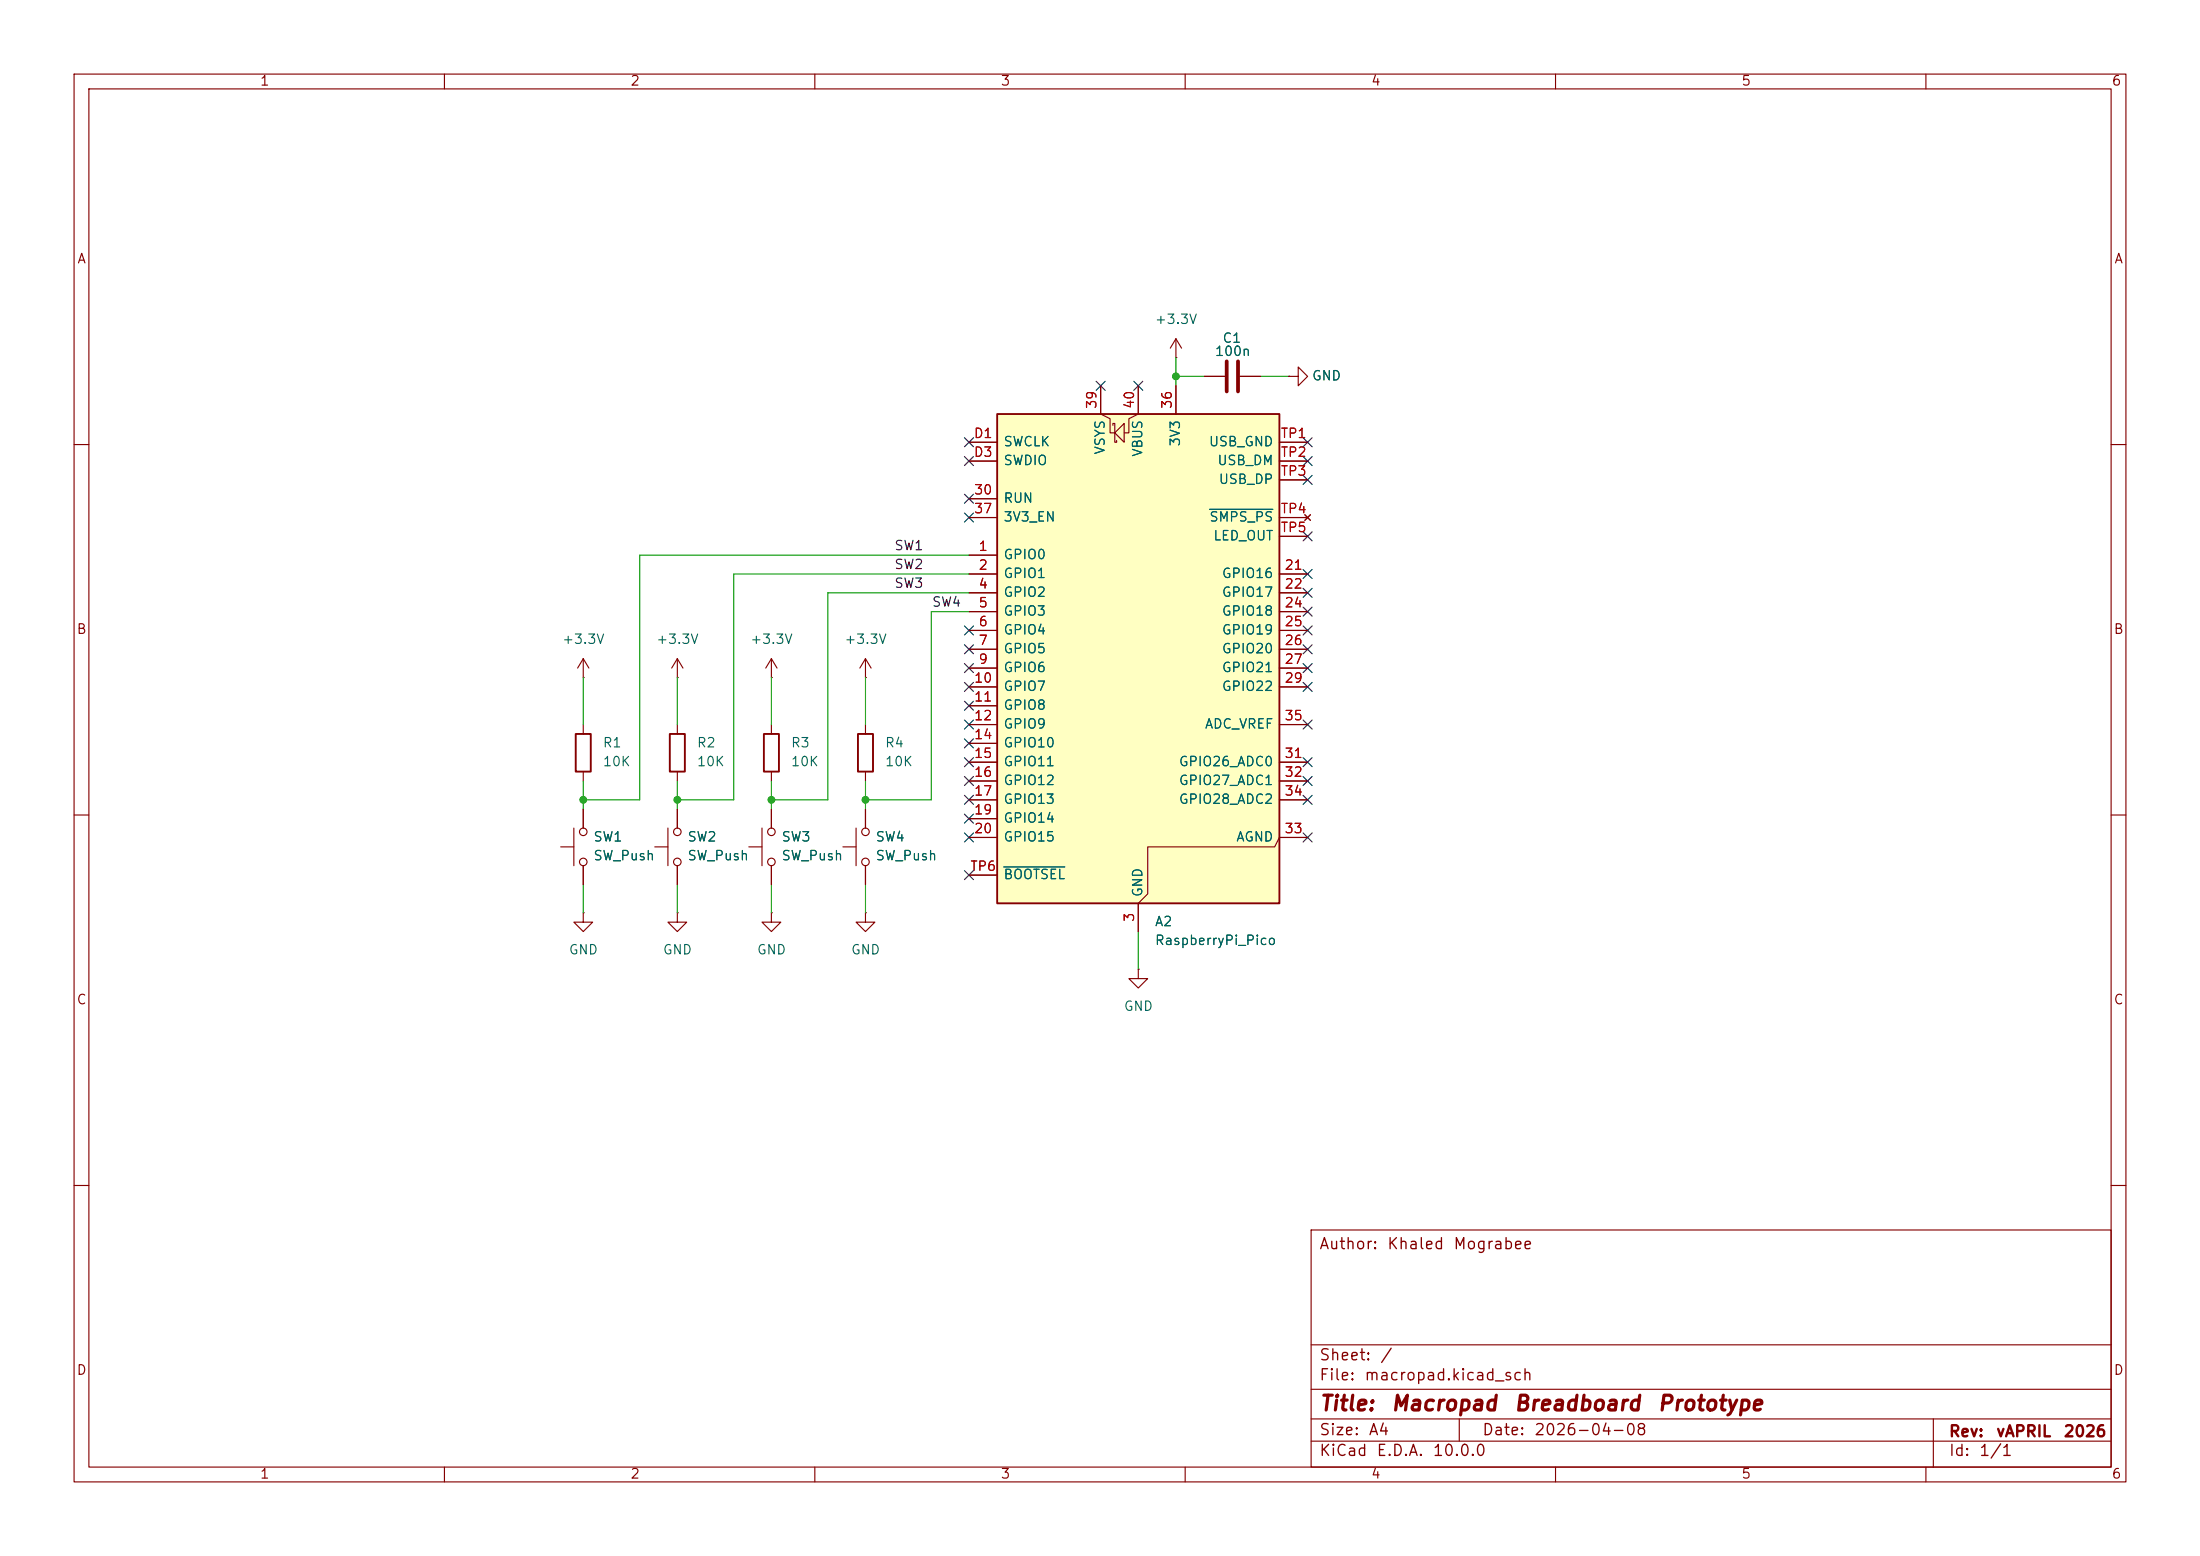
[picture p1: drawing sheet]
<svg xmlns="http://www.w3.org/2000/svg" width="297mm" height="210mm" viewBox="0 0 297 210" stroke-linecap="round" stroke-linejoin="round" font-family="sans-serif">
<g fill="none" stroke="#840000" stroke-width=".15">
<path d="M10 10h277v190h-277zM12 12h273v186h-273zM60 10v2M110 10v2M160 10v2M210 10v2M260 10v2M162.6 50.8h2.8M167.4 50.8h2.8M174 50.8h1.3v-1.3l1.2 1.3-1.2 1.3v-1.3M174 50.8h.1M10 60h2"/>
<path d="M285 60h2M78.7 91.4h.1M78.7 88.9l-.7 1.3M78.7 88.9l.8 1.3M78.7 88.9v2.5M78.7 97.8v1.3M91.4 91.4h.1M91.4 88.9l-.7 1.3M91.4 88.9l.8 1.3M91.4 88.9v2.5M91.4 97.8v1.3M10 110h2"/>
<path d="M78.7 104.1v1.3M88.4 114.3h1.8M90.2 111.8v5M91.4 104.1v1.3M91.4 109.2v2.6M91.4 116.8v2.6M101.1 114.3h1.8M102.9 111.8v5M104.1 109.2v2.6M104.1 116.8v2.6M285 110h2M91.4 123.2v1.3h1.3l-1.3 1.2-1.2-1.2h1.2"/>
<path d="M91.4 123.2h.1M104.1 123.2v1.3h1.3l-1.3 1.2-1.2-1.2h1.2M104.1 123.2h.1M153.7 130.8v1.3h1.2l-1.2 1.3-1.3-1.3h1.3M153.7 130.8h.1M10 160h2M177 166h108v32h-108zM285 160h2M60 198v2M110 198v2M160 198v2M177 194.5h108"/>
<path d="M177 191.5h108M177 187.5h108M177 181.5h108M197 191.5v3M210 198v2M260 198v2M261 191.5v6.5"/>
<circle cx="91.4" cy="112.3" r=".51"/>
<circle cx="91.4" cy="116.3" r=".51"/>
<circle cx="104.1" cy="116.3" r=".51"/>
<circle cx="104.1" cy="112.3" r=".51"/>
</g>
<path d="M77.7 99.1h2.1v5h-2.1zM90.4 99.1h2.1v5h-2.1z" fill="none" stroke="#840000" stroke-width=".25"/>
<path d="M165.6 48.8v4M167.1 48.8v4" fill="none" stroke="#840000" stroke-width=".51"/>
<path d="M134.6 55.9h38.1v66h-38.1z" fill="#ffffc2"/>
<path d="M134.6 55.9h38.1v66h-38.1zM103.1 99.1h2.1v5h-2.1zM115.8 99.1h2.1v5h-2.1z" fill="none" stroke="#840000" stroke-width=".25"/>
<g fill="none" stroke="#840000" stroke-width=".15">
<path d="M130.8 59.7h3.8M148.6 52.1v3.8l1.3 .6v1.9h.6M150.2 57.4v-.2h.3v2.5h.2v-.3M151.8 57.2v2.5l-1.3-1.3zM153.7 52.1v3.8l-1.3 .6v1.9h-.6M158.7 48.3h.1M158.7 45.7v2.6M158.7 52.1v3.8M158.7 45.7l-.7 1.3M158.7 45.7l.8 1.3M162.6 50.8h2.8M167.4 50.8h2.8"/>
<path d="M172.7 59.7h3.8M174 50.8h.1M130.8 74.9h3.8M130.8 77.5h3.8M130.8 67.3h3.8M130.8 69.9h3.8M130.8 62.2h3.8M172.7 77.5h3.8M172.7 69.9h3.8M172.7 62.2h3.8M172.7 64.8h3.8M172.7 72.4h3.8"/>
<path d="M176.1 69.5l.8 .7M176.9 69.5l-.8 .7M104.1 91.4h.1M104.1 88.9l-.7 1.3M104.1 88.9l.8 1.3M104.1 88.9v2.5M104.1 97.8v1.3M116.8 91.4h.1M116.8 88.9v2.5M116.8 97.8v1.3M116.8 88.9l-.7 1.3M116.8 88.9l.8 1.3"/>
<path d="M130.8 80h3.8M130.8 82.6h3.8M130.8 85.1h3.8M130.8 87.6h3.8M130.8 90.2h3.8M130.8 92.7h3.8M130.8 95.3h3.8M130.8 97.8h3.8M172.7 80h3.8M172.7 82.6h3.8M172.7 85.1h3.8M172.7 87.6h3.8"/>
<path d="M172.7 90.2h3.8M172.7 92.7h3.8M172.7 97.8h3.8M75.7 114.3h1.8M77.5 111.8v5M78.7 109.2v2.6M78.7 116.8v2.6M91.4 109.2v2.6M91.4 116.8v2.6M104.1 104.1v1.3M104.1 109.2v2.6M104.1 116.8v2.6"/>
<path d="M113.8 114.3h1.8M115.6 111.8v5M116.8 104.1v1.3M116.8 109.2v2.6M116.8 116.8v2.6M130.8 100.3h3.8M130.8 102.9h3.8M130.8 105.4h3.8M130.8 108h3.8M130.8 110.5h3.8M130.8 113h3.8M130.8 118.1h3.8"/>
<path d="M172.7 102.9h3.8M172.7 105.4h3.8M172.7 108h3.8M176.5 113h-3.8l-.6 1.3h-17.2v6.4l-1.2 1.2v3.8M78.7 123.2v1.3h1.3l-1.3 1.2-1.2-1.2h1.2M78.7 123.2h.1M116.8 123.2v1.3h1.3l-1.3 1.2-1.2-1.2h1.2M116.8 123.2h.1"/>
<circle cx="78.7" cy="112.3" r=".51"/>
<circle cx="78.7" cy="116.3" r=".51"/>
<circle cx="116.8" cy="116.3" r=".51"/>
<circle cx="116.8" cy="112.3" r=".51"/>
</g>
<path d="M163.3 68.7h8.5M135.5 117h8.2" fill="none" stroke="#006464" stroke-width=".15"/>
<g fill="none" stroke="#009600" stroke-width=".15">
<path d="M158.7 48.3v3.8M158.7 50.8h3.9M170.2 50.8h3.8M130.8 74.9h-44.4v33.1h-7.7M130.8 77.5h-31.7v30.5h-7.7M78.7 91.4v6.4M91.4 91.4v6.4M104.1 91.4v6.4M116.8 91.4v6.4M130.8 80h-19v28h-7.7M130.8 82.6h-5.1v25.4h-8.9M78.7 105.4v3.8"/>
<path d="M78.7 119.4v3.8M91.4 105.4v3.8M91.4 119.4v3.8M104.1 105.4v3.8M104.1 119.4v3.8M116.8 105.4v3.8M116.8 119.4v3.8M153.7 125.7v5.1"/>
</g>
<g fill="none" stroke="#000084" stroke-width=".15">
<path d="M130.2 59.1l1.2 1.2M131.4 59.1l-1.2 1.2M148 51.5l1.2 1.2M149.2 51.5l-1.2 1.2M153.1 51.5l1.2 1.2M154.3 51.5l-1.2 1.2M175.9 59.1l1.2 1.2M177.1 59.1l-1.2 1.2M130.2 69.2l1.2 1.3M130.2 66.7l1.2 1.2M130.2 61.6l1.2 1.2M131.4 69.2l-1.2 1.3"/>
<path d="M131.4 66.7l-1.2 1.2M131.4 61.6l-1.2 1.2M175.9 79.4l1.2 1.2M175.9 61.6l1.2 1.2M175.9 64.2l1.2 1.2M175.9 71.8l1.2 1.2M175.9 76.9l1.2 1.2M177.1 64.2l-1.2 1.2M177.1 79.4l-1.2 1.2M177.1 61.6l-1.2 1.2M177.1 71.8l-1.2 1.2M177.1 76.9l-1.2 1.2"/>
<path d="M130.2 99.7l1.2 1.2M130.2 89.6l1.2 1.2M130.2 84.5l1.2 1.2M130.2 87l1.2 1.2M130.2 92.1l1.2 1.2M130.2 94.6l1.2 1.3M130.2 97.2l1.2 1.2M131.4 99.7l-1.2 1.2M131.4 89.6l-1.2 1.2M131.4 84.5l-1.2 1.2M131.4 87l-1.2 1.2M131.4 92.1l-1.2 1.2"/>
<path d="M131.4 94.6l-1.2 1.3M131.4 97.2l-1.2 1.2M175.9 81.9l1.2 1.3M175.9 84.5l1.2 1.2M175.9 97.2l1.2 1.2M175.9 92.1l1.2 1.2M175.9 89.6l1.2 1.2M175.9 87l1.2 1.2M177.1 81.9l-1.2 1.3M177.1 84.5l-1.2 1.2M177.1 97.2l-1.2 1.2M177.1 92.1l-1.2 1.2"/>
<path d="M177.1 89.6l-1.2 1.2M177.1 87l-1.2 1.2M130.2 117.5l1.2 1.2M130.2 112.4l1.2 1.2M130.2 109.9l1.2 1.2M130.2 107.3l1.2 1.3M130.2 104.8l1.2 1.2M130.2 102.3l1.2 1.2M131.4 117.5l-1.2 1.2M131.4 112.4l-1.2 1.2M131.4 109.9l-1.2 1.2M131.4 107.3l-1.2 1.3"/>
<path d="M131.4 104.8l-1.2 1.2M131.4 102.3l-1.2 1.2M175.9 102.3l1.2 1.2M175.9 104.8l1.2 1.2M175.9 107.3l1.2 1.3M175.9 112.4l1.2 1.2M177.1 102.3l-1.2 1.2M177.1 104.8l-1.2 1.2M177.1 107.3l-1.2 1.3M177.1 112.4l-1.2 1.2"/>
</g>
<g fill="#009600" stroke="#009600" stroke-width=".14">
<circle cx="91.4" cy="108" r=".46"/>
<circle cx="78.7" cy="108" r=".46"/>
<circle cx="104.1" cy="108" r=".46"/>
<circle cx="116.8" cy="108" r=".46"/>
<circle cx="158.7" cy="50.8" r=".46"/>
</g>
<g font-size="2" fill="#840000">
<text x="178" y="190.9">Title:</text>
<text x="187.7" y="190.9">Macropad</text>
<text x="204.3" y="190.9">Breadboard</text>
<text x="223.6" y="190.9">Prototype</text>
</g>
<g font-size="1.5" fill="#840000">
<text x="178" y="169">Author:</text>
<text x="187.2" y="169">Khaled</text>
<text x="196.1" y="169">Mograbee</text>
<text x="178" y="184">Sheet:</text>
<text x="186.2" y="184">/</text>
<text x="178" y="186.7">File:</text>
<text x="184.1" y="186.7">macropad.kicad_sch</text>
<text x="178" y="196.9">KiCad</text>
<text x="178" y="194.1">Size:</text>
<text x="184.7" y="194.1">A4</text>
<text x="185.7" y="196.9">E.D.A.</text>
<text x="193.3" y="196.9">10.0.0</text>
<text x="200" y="194.1">Date:</text>
<text x="207" y="194.1">2026-04-08</text>
<text x="263" y="194.3">Rev:</text>
<text x="263" y="196.9">Id:</text>
<text x="267.1" y="196.9">1/1</text>
<text x="269.4" y="194.3">vAPRIL</text>
<text x="278.5" y="194.3">2026</text>
</g>
<g font-size="1.3" fill="#840000">
<text x="35" y="11.9">1</text>
<text x="85" y="11.9">2</text>
<text x="135" y="11.9">3</text>
<text x="185" y="11.9">4</text>
<text x="235" y="11.9">5</text>
<text x="285" y="11.9">6</text>
<text x="10.3" y="35.9">A</text>
<text x="285.3" y="35.9">A</text>
<text x="10.3" y="85.9">B</text>
<text x="285.3" y="85.9">B</text>
<text x="10.3" y="135.9">C</text>
<text x="285.3" y="135.9">C</text>
<text x="10.3" y="185.9">D</text>
<text x="285.3" y="185.9">D</text>
<text x="35" y="199.9">1</text>
<text x="85" y="199.9">2</text>
<text x="135" y="199.9">3</text>
<text x="185" y="199.9">4</text>
<text x="235" y="199.9">5</text>
<text x="285" y="199.9">6</text>
</g>
<g font-size="1.3" fill="#006464">
<text x="155.8" y="44">+3.3V</text>
<text x="164.9" y="46.6">C1</text>
<text x="163.9" y="48.4">100n</text>
<text x="177" y="51.7">GND</text>
<text x="135.4" y="60.6">SWCLK</text>
<text x="135.4" y="63.1">SWDIO</text>
<text x="149.5" y="61.4" transform="rotate(-90 149.5 61.4)">VSYS</text>
<text x="154.5" y="61.7" transform="rotate(-90 154.5 61.7)">VBUS</text>
<text x="159.6" y="60.4" transform="rotate(-90 159.6 60.4)">3V3</text>
<text x="163.1" y="60.6">USB_GND</text>
<text x="164.3" y="63.1">USB_DM</text>
<text x="164.4" y="65.6">USB_DP</text>
<text x="135.4" y="68.2">RUN</text>
<text x="135.4" y="70.7">3V3_EN</text>
<text x="163.2" y="70.7">SMPS_PS</text>
<text x="135.4" y="75.8">GPIO0</text>
<text x="163.7" y="73.3">LED_OUT</text>
<text x="135.4" y="78.3">GPIO1</text>
<text x="135.4" y="80.9">GPIO2</text>
<text x="135.4" y="83.4">GPIO3</text>
<text x="164.9" y="78.3">GPIO16</text>
<text x="164.9" y="80.9">GPIO17</text>
<text x="164.9" y="83.4">GPIO18</text>
<text x="75.8" y="87.2">+3.3V</text>
<text x="88.5" y="87.2">+3.3V</text>
<text x="101.2" y="87.2">+3.3V</text>
<text x="113.9" y="87.2">+3.3V</text>
<text x="135.4" y="86">GPIO4</text>
<text x="135.4" y="88.5">GPIO5</text>
<text x="164.9" y="86">GPIO19</text>
<text x="164.9" y="88.5">GPIO20</text>
<text x="135.4" y="91">GPIO6</text>
<text x="135.4" y="93.6">GPIO7</text>
<text x="164.9" y="91">GPIO21</text>
<text x="164.9" y="93.6">GPIO22</text>
<text x="81.3" y="101.2">R1</text>
<text x="94" y="101.2">R2</text>
<text x="106.7" y="101.2">R3</text>
<text x="119.4" y="101.2">R4</text>
<text x="135.4" y="96.1">GPIO8</text>
<text x="135.4" y="98.7">GPIO9</text>
<text x="135.4" y="101.2">GPIO10</text>
<text x="162.6" y="98.7">ADC_VREF</text>
<text x="81.3" y="103.7">10K</text>
<text x="94" y="103.7">10K</text>
<text x="106.7" y="103.7">10K</text>
<text x="119.4" y="103.7">10K</text>
<text x="135.4" y="103.7">GPIO11</text>
<text x="135.4" y="106.3">GPIO12</text>
<text x="159.1" y="103.7">GPIO26_ADC0</text>
<text x="159.1" y="106.3">GPIO27_ADC1</text>
<text x="80" y="113.9">SW1</text>
<text x="92.7" y="113.9">SW2</text>
<text x="105.4" y="113.9">SW3</text>
<text x="118.1" y="113.9">SW4</text>
<text x="135.4" y="108.8">GPIO13</text>
<text x="135.4" y="111.4">GPIO14</text>
<text x="135.4" y="113.9">GPIO15</text>
<text x="159.1" y="108.8">GPIO28_ADC2</text>
<text x="166.8" y="113.9">AGND</text>
<text x="80" y="116.4">SW_Push</text>
<text x="92.7" y="116.4">SW_Push</text>
<text x="105.4" y="116.4">SW_Push</text>
<text x="118.1" y="116.4">SW_Push</text>
<text x="135.4" y="119">BOOTSEL</text>
<text x="154.5" y="121.2" transform="rotate(-90 154.5 121.2)">GND</text>
<text x="155.8" y="125.3">A2</text>
<text x="76.7" y="129.1">GND</text>
<text x="89.4" y="129.1">GND</text>
<text x="102.1" y="129.1">GND</text>
<text x="114.8" y="129.1">GND</text>
<text x="155.8" y="127.9">RaspberryPi_Pico</text>
<text x="151.6" y="136.8">GND</text>
</g>
<g font-size="1.3" fill="#a90000">
<text x="131.4" y="59.4">D1</text>
<text x="148.3" y="55.3" transform="rotate(-90 148.3 55.3)">39</text>
<text x="153.4" y="55.3" transform="rotate(-90 153.4 55.3)">40</text>
<text x="158.5" y="55.3" transform="rotate(-90 158.5 55.3)">36</text>
<text x="172.8" y="59.4">TP1</text>
<text x="131.4" y="62">D3</text>
<text x="172.8" y="62">TP2</text>
<text x="172.8" y="64.5">TP3</text>
<text x="131.4" y="67.1">30</text>
<text x="131.4" y="69.6">37</text>
<text x="172.8" y="69.6">TP4</text>
<text x="132" y="74.7">1</text>
<text x="132" y="77.2">2</text>
<text x="172.8" y="72.1">TP5</text>
<text x="173.3" y="77.2">21</text>
<text x="132" y="79.8">4</text>
<text x="132" y="82.3">5</text>
<text x="173.3" y="79.8">22</text>
<text x="173.3" y="82.3">24</text>
<text x="132" y="84.8">6</text>
<text x="132" y="87.4">7</text>
<text x="132" y="89.9">9</text>
<text x="173.3" y="84.8">25</text>
<text x="173.3" y="87.4">26</text>
<text x="173.3" y="89.9">27</text>
<text x="131.4" y="92.5">10</text>
<text x="131.4" y="95">11</text>
<text x="173.3" y="92.5">29</text>
<text x="131.4" y="97.5">12</text>
<text x="131.4" y="100.1">14</text>
<text x="173.3" y="97.5">35</text>
<text x="131.4" y="102.6">15</text>
<text x="131.4" y="105.2">16</text>
<text x="131.4" y="107.7">17</text>
<text x="173.3" y="102.6">31</text>
<text x="173.3" y="105.2">32</text>
<text x="173.3" y="107.7">34</text>
<text x="131.4" y="110.2">19</text>
<text x="131.4" y="112.8">20</text>
<text x="173.3" y="112.8">33</text>
<text x="130.9" y="117.9">TP6</text>
<text x="153.4" y="124.5" transform="rotate(-90 153.4 124.5)">3</text>
</g>
<g font-size="1.3" fill="#0f0f0f">
<text x="120.6" y="74.6">SW1</text>
<text x="120.6" y="77.1">SW2</text>
<text x="120.6" y="79.7">SW3</text>
<text x="125.7" y="82.2">SW4</text>
</g>
</svg>
